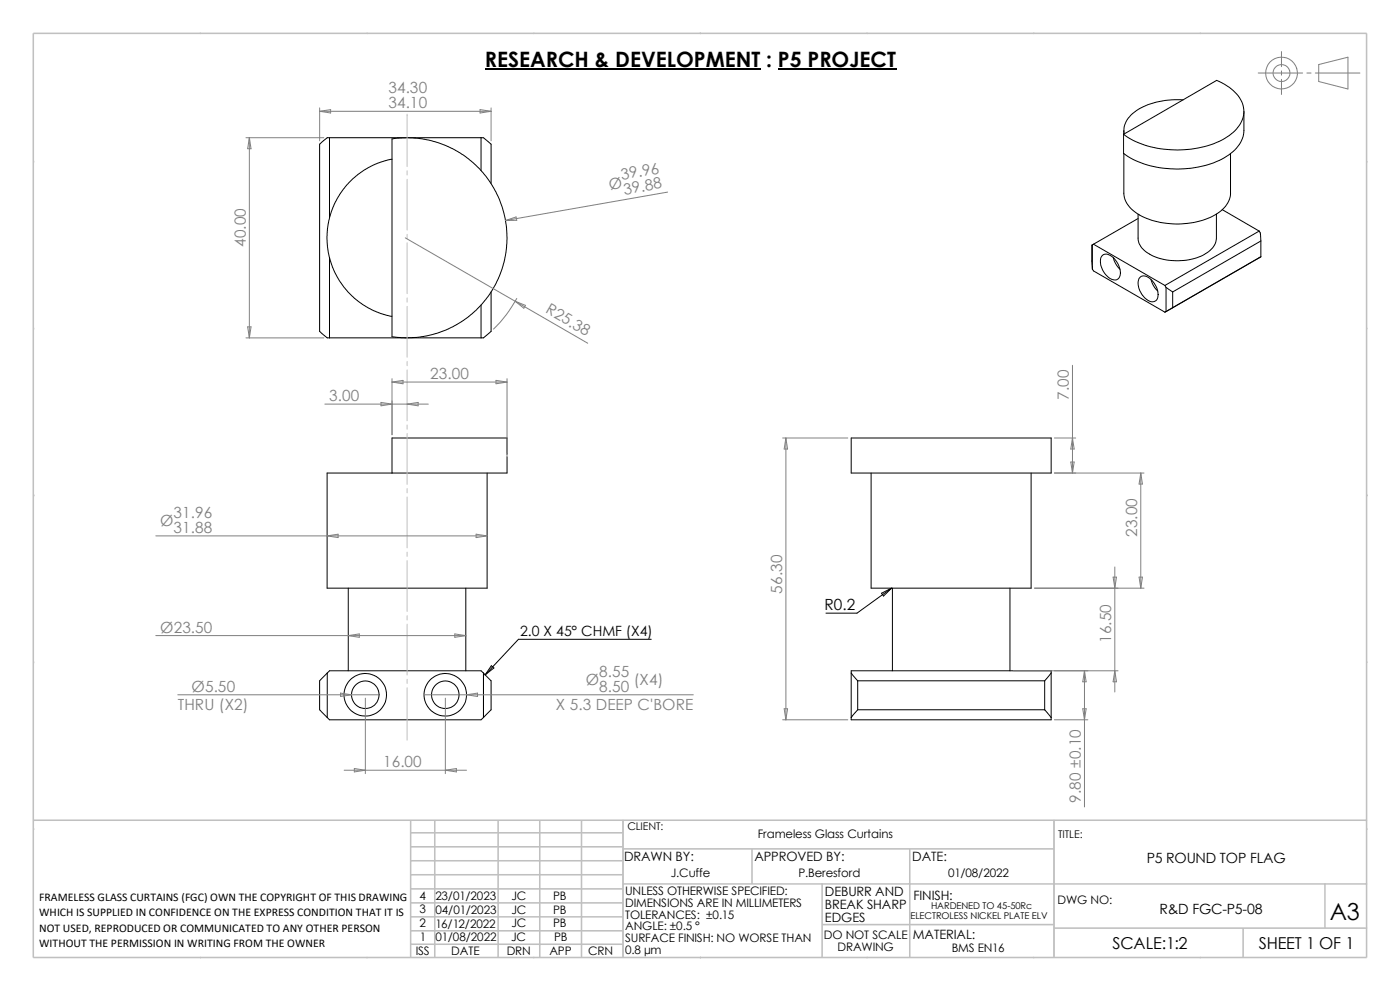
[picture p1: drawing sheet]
<svg xmlns="http://www.w3.org/2000/svg" width="420mm" height="297mm" viewBox="0 0 420 297" stroke-linecap="round" stroke-linejoin="round" font-family="sans-serif">
<g fill="none" stroke="#c0c0c0" stroke-width=".3">
<path d="M122.1 34.2v15.7M122.1 51.2v1.3M122.1 53.7v15.3M122.1 70.2v1.3M122.1 72.8v15.2M122.1 89.3v1.3M122.1 91.8v15.3M122.1 108.3v1.3M122.1 110.9v15.2M122.1 127.4v1.3M122.1 129.9v15.3M152 136.5h.3"/>
<path d="M152 136.4l.3 .3M152.1 136.4v.3M152.2 136.4l-.3 .3M122.1 146.4v1.3M122.1 149v15.2M122.1 165.5v1.3M122.1 168v15.3M122.1 184.5v1.3M122.1 187.1v15.2M122.1 203.6v1.3M122.1 206.1v15.7M186.9 245.8v41.2"/>
<path d="M316.2 245.8v41.2"/>
</g>
<g fill="none" stroke="#c0c0c0" stroke-width=".47">
<path d="M10 10h400v277h-400zM10.1 245.8h400M123.2 249.6h63.7M123.2 253.8h63.7M123.2 258h63.7M123.2 245.8v41.2M130.4 245.8v41.2M149.4 245.8v41.2M161.9 245.8v41.2M174.5 245.8v41.2M186.7 254.4h129.5M186.9 245.8v41.2"/>
<path d="M225.6 254.4v10.5M272.9 254.4v32.6M316.2 245.8v41.2M123.2 262.2h63.7M123.2 266.4h63.7M123.2 279h63.7M123.2 274.8h63.7M123.2 270.6h63.7M186.9 264.9h223.2M246.6 277.1h69.6M246.6 264.9v22.1M316.2 278.2h93.9"/>
<path d="M372.9 278.2v8.8M397.5 264.9v13.3M123.2 283h63.7"/>
</g>
<g fill="none" stroke="#808080" stroke-width=".3">
<path d="M384.4 15.5v4.5M395.6 19.3l8.8-2.2v9.6l-8.8-2.3zM95.9 33.4h51.4M95.9 33.4l3.3-.5v1zM95.9 32.3v9.9M144 32.9l3.3 .5-3.3 .5zM147.3 32.3v9.9M377.4 21.9h13.4M384.4 21.3v1.2M384.4 23.8v4.5M392 21.9h1.3M394.6 21.9h13.4"/>
<path d="M73.8 41.3h23.4M74.8 41.3v60M74.8 41.3l.5 3.3h-1zM200.3 57.6l-48.6 8.5M121.6 71.3l33 19M151.7 66.1l3.1-1.1 .2 1zM74.3 98h1l-.5 3.3zM154.6 90.3l3 1.2-.5 .9zM154.6 90.3l21.7 12.6M155 89.5a37 37 0 0 1-7 9.1M73.8 101.3h23.4M117.6 113.5v16.8"/>
<path d="M117.6 114.5h34.5M117.6 114.5l3.3-.5v1zM148.8 114l3.3 .5-3.3 .5zM152.1 113.5v22.1M321.7 109.5v32.3M97.5 121.1h31M114.3 120.6l3.3 .5-3.3 .5zM122.1 121.1l3.3-.5v1zM234.8 131.3h19.5M235.8 131.3l.5 3.3h-1.1zM235.8 131.3v84.4M316.3 131.3h6.4"/>
<path d="M321.2 138.5h1l-.5 3.3zM321.7 131.3l.5 3.3h-1zM316.3 141.8h26.9M342.2 141.8l.5 3.3h-1zM342.2 141.8v34.5M46.7 160.6h99.4M98.1 160.6l3.3-.5v1zM142.8 160.1l3.3 .5-3.3 .5zM310.3 176.3h32.9M333.9 173h1l-.5 3.3zM334.4 169.9v37.5M341.7 173h1l-.5 3.3z"/>
<path d="M46.7 190.5h93M104.5 190.5l3.3-.5v1zM136.4 190l3.3 .5-3.3 .5zM53.3 208.2h60.4M102.2 207.7l3.3 .5-3.3 .5zM109.6 209.3v22.6M127.2 208.2h80.8M133.6 209.3v22.6M140 208.2l3.3-.5v1zM234.8 215.7h19.5M235.2 212.4h1.1l-.5 3.3zM304 201h31.4"/>
<path d="M316.3 215.7h10M324.8 212.4h1l-.5 3.3zM325.3 201l.5 3.3h-1zM325.3 201v40.9M334.4 201l.5 3.3h-1zM103.3 230.8h36.7M106.3 230.3l3.3 .5-3.3 .6zM133.6 230.8l3.3-.5v1.1z"/>
<circle cx="384.4" cy="21.9" r="4.8"/>
<circle cx="384.5" cy="21.9" r="2.54"/>
</g>
<g fill="none" stroke="#000" stroke-width=".3">
<path d="M337.1 39.1v1.1M354.9 29.9a21.5 21.5 0 0 0-15.6 4.6 6.5 6.5 0 0 0-2.1 5.6M373.2 33.4v5.7a10 10 0 0 1-5.9 8.2 31 31 0 0 1-28.9-.4l-1.3-.9v-5.7M98.8 41.3v24M117.6 41.6l6.1-.3 3 .3 2.8 .6 4.2 1.4 2 .9 4.1 2.5 4.1 3.7 1.9 2.2 2.3 3.4 1.3 2.6 1.2 3.1 1.2 5.4 .3 5.5-.9 5.8-1.4 4.1-1 2.1-3.1 4.9-4.1 4.3-4.8 3.3-2.3 1.2-3.1 1.2-5.4 1.2-4.4 .3-4-.4zM117.6 47.7l-4.3 1.2-2.9 1.4-3.2 2.1-3.2 3.1-2.1 2.8-2 3.9-1.3 3.9-.5 4.7 .4 5 .9 3.4 1.7 3.8 2.2 3.1 3 3.3 3.6 2.5 4.2 2 3.5 .9M144.3 41.3v9.8M147.3 55v-11.8l-2.3-1.9h-46.8l-2.3 1.9v56.1l.7 .7 1.6 1.3h46.8l2.3-2v-11.8M337.1 40.3l27.9-16.2a12.4 12.4 0 0 1 8 8.1 9 9 0 0 1-5 8.9 30.8 30.8 0 0 1-23.8 2.6 21.7 21.7 0 0 1-7.1-3.4zM337.1 46.1v11.8a8.8 8.8 0 0 0 6.1 7.3 24.8 24.8 0 0 0 22.5-1.6 7.3 7.3 0 0 0 3.4-5.7v-11.8M98.8 77.2v24.1M327.7 73.4l-.2 .1 .2 7.1"/>
<path d="M327.7 73.4v7.2M328 73.2l-.3 .2M328 73.2l21.5 12.4M330.7 76.6a2.68 2.68 0 0 1 3.6 1 5.6 5.6 0 0 1 1.5 5.5 2.15 2.15 0 0 1-3.4-.1 5.5 5.5 0 0 1-1.9-6.2zM334 77.2a7 7 0 0 0 2 3.5M341.4 64.2v7.2a6 6 0 0 0 4 5.1 18.2 18.2 0 0 0 17.1-1 5.3 5.3 0 0 0 2.4-4.1v-7.2M341.4 65.5l-13.4 7.7M366.6 62.8l11.1 6.5M377.7 69.3l.4 .5 .1 2.4M377.7 69.3l-28.2 16.3M378.2 77l-28.7 16.6M378.2 72.2l-26.4 15.3"/>
<path d="M378.2 77l-26.4 15.2M378.2 72.2v4.8M144.3 91.4v9.9M327.7 80.6l.3 .6 21.5 12.4M342 83.1a2.61 2.61 0 0 1 3.7 1 5.2 5.2 0 0 1 1.3 5.8 2.21 2.21 0 0 1-3.3-.4 5.5 5.5 0 0 1-1.9-6.1zM345.3 83.7a7.4 7.4 0 0 0 2 3.5M349.5 85.6l.3 .5M349.8 86.1l2 1.4M349.8 86.1v7.3M349.8 93.4l-.3 .2M351.8 92.2l-2 1.2M351.8 87.5v4.7"/>
<path d="M117.6 131.3h34.5v10.5h-34.5zM255.4 131.3h59.9v10.5h-59.9zM117.6 141.8h-19.5v34.5h48v-34.5M261.3 141.8v34.5h48v-34.5M104.5 176.3v24.7M139.7 176.3v24.7M264.5 177.8l3-1.5-2.5 2.3zM267.5 176.3l-10.4 7.5h-9.3M267.7 176.3v24.7M303 176.3v24.7M147.4 199.5l.8 .7-2.7 2.1zM195.4 191.6h-39.9l-10 10.7"/>
<path d="M98.2 201.7l-2.3 2.3v8.7l2.3 2.4M98.2 215.1l.6 .6h45.5l.7-.6M98.2 201.7l.6-.7h45.5l.7 .7M98.2 201.7v13.4M145 201.7l2.3 2.3v8.7l-2.3 2.4M145 201.7v13.4M255.4 201.7l1.9 2.3M255.4 201h59.9v14.7h-59.9zM257.3 212.7l-1.9 2.4M257.3 212.7h56.1M257.3 204h56.1M257.3 204v8.7"/>
<path d="M313.4 212.7l1.9 2.4M313.4 204v8.7M315.3 201.7l-1.9 2.3"/>
<circle cx="109.6" cy="208.2" r="4.1"/>
<circle cx="109.6" cy="208.2" r="6.4"/>
<circle cx="133.6" cy="208.2" r="4.1"/>
<circle cx="133.6" cy="208.2" r="6.4"/>
</g>
<path d="M145.5 20.5h82.6v.6h-82.6zM233.4 20.5h35.4v.6h-35.4z" fill="#000"/>
<text font-size="7" x="398.9" y="275.7">A3</text>
<text font-size="6.3" x="145.5" y="19.9">RESEARCH &amp; DEVELOPMENT : P5 PROJECT</text>
<g font-size="4.9">
<text x="333.8" y="284.5">SCALE:1:2</text>
<text x="377.6" y="284.5">SHEET 1 OF 1</text>
</g>
<g font-size="4.6" fill="#808080">
<text x="116.5" y="27.9">34.30</text>
<text x="116.5" y="32.4">34.10</text>
<text x="186.5" y="53.9" transform="rotate(-10 186.5 53.9)">39.96</text>
<text x="183" y="57" transform="rotate(-10 183 57)">Ø</text>
<text x="187.3" y="58.3" transform="rotate(-10 187.3 58.3)">39.88</text>
<text x="73.7" y="74" transform="rotate(-90 73.7 74)">40.00</text>
<text x="163.4" y="93.7" transform="rotate(30 163.4 93.7)">R25.38</text>
<text x="129" y="113.6">23.00</text>
<text x="320.6" y="119.8" transform="rotate(-90 320.6 119.8)">7.00</text>
<text x="98.7" y="120.2">3.00</text>
<text x="52.1" y="155.2">31.96</text>
<text x="48" y="157.6">Ø</text>
<text x="52.1" y="159.7">31.88</text>
<text x="341.1" y="160.9" transform="rotate(-90 341.1 160.9)">23.00</text>
<text x="234.7" y="177.9" transform="rotate(-90 234.7 177.9)">56.30</text>
<text x="48" y="189.6">Ø23.50</text>
<text x="333.3" y="192.7" transform="rotate(-90 333.3 192.7)">16.50</text>
<text x="179.8" y="202.8">8.55</text>
<text x="57.4" y="207.3">Ø5.50</text>
<text x="175.7" y="205.3">Ø</text>
<text x="179.8" y="207.3">8.50</text>
<text x="190.1" y="205.3">(X4)</text>
<text x="53.3" y="212.9">THRU (X2)</text>
<text x="166.8" y="212.9">X 5.3 DEEP C'BORE</text>
<text x="114.9" y="229.9">16.00</text>
<text x="324.2" y="240.6" transform="rotate(-90 324.2 240.6)">9.80 ±0.10</text>
</g>
<text font-size="4.6" x="247.3" y="182.8">R0.2</text>
<g font-size="4.2">
<text x="156" y="190.8">2.0 X 45° CHMF (X4)</text>
<text x="344" y="258.7">P5 ROUND TOP FLAG</text>
<text x="347.8" y="273.9">R&amp;D FGC-P5-08</text>
</g>
<g font-size="3.9">
<text x="187.2" y="258.1">DRAWN BY:</text>
<text x="226.3" y="258.1">APPROVED BY:</text>
<text x="273.6" y="258.1">DATE:</text>
<text x="247.5" y="268.6">DEBURR AND</text>
<text x="274.1" y="269.7">FINISH:</text>
<text x="247.5" y="272.5">BREAK SHARP</text>
<text x="247.5" y="276.3">EDGES</text>
<text x="273.9" y="281.5">MATERIAL:</text>
</g>
<g font-size="3.5">
<text x="227.3" y="251.1">Frameless Glass Curtains</text>
<text x="201.2" y="262.7">J.Cuffe</text>
<text x="239.5" y="262.7">P.Beresford</text>
<text x="284.4" y="262.7">01/08/2022</text>
<text x="125.8" y="269.7">4</text>
<text x="130.6" y="269.7">23/01/2023</text>
<text x="153.4" y="269.7">JC</text>
<text x="165.9" y="269.7">PB</text>
<text x="187.5" y="268.2">UNLESS OTHERWISE SPECIFIED:</text>
<text x="11.8" y="270.1">FRAMELESS GLASS CURTAINS (FGC) OWN THE COPYRIGHT OF THIS DRAWING</text>
<text x="11.8" y="274.7">WHICH IS SUPPLIED IN CONFIDENCE ON THE EXPRESS CONDITION THAT IT IS</text>
<text x="125.8" y="273.5">3</text>
<text x="130.6" y="273.9">04/01/2023</text>
<text x="153.4" y="273.9">JC</text>
<text x="165.9" y="273.9">PB</text>
<text x="187.5" y="271.7">DIMENSIONS ARE IN MILLIMETERS</text>
<text x="187.5" y="275.3">TOLERANCES: ±0.15</text>
<text x="317.2" y="270.9">DWG NO:</text>
<text x="11.8" y="279.2">NOT USED, REPRODUCED OR COMMUNICATED TO ANY OTHER PERSON</text>
<text x="125.8" y="277.9">2</text>
<text x="130.6" y="278">16/12/2022</text>
<text x="153.4" y="278">JC</text>
<text x="165.9" y="277.9">PB</text>
<text x="187.5" y="278.8">ANGLE: ±0.5 °</text>
<text x="247.1" y="281.5">DO NOT SCALE</text>
<text x="11.8" y="283.7">WITHOUT THE PERMISSION IN WRITING FROM THE OWNER</text>
<text x="124.7" y="286.3">ISS</text>
<text x="125.9" y="282.1">1</text>
<text x="130.6" y="282.1">01/08/2022</text>
<text x="135.4" y="286.3">DATE</text>
<text x="152" y="286.3">DRN</text>
<text x="153.3" y="282.1">JC</text>
<text x="164.8" y="286.3">APP</text>
<text x="166.2" y="282.1">PB</text>
<text x="176.5" y="286.3">CRN</text>
<text x="187.5" y="282.3">SURFACE FINISH: NO WORSE THAN</text>
<text x="187.5" y="285.9">0.8 µm</text>
<text x="251.2" y="285">DRAWING</text>
<text x="285.5" y="285.4">BMS EN16</text>
</g>
<g font-size="3.2">
<text x="188.2" y="248.7">CLIENT:</text>
<text x="317.4" y="251.1">TITLE:</text>
</g>
<g font-size="2.8">
<text x="273.1" y="275.5">ELECTROLESS NICKEL PLATE ELV</text>
<text x="279.3" y="272.4">HARDENED TO 45-50Rc</text>
</g>
</svg>
